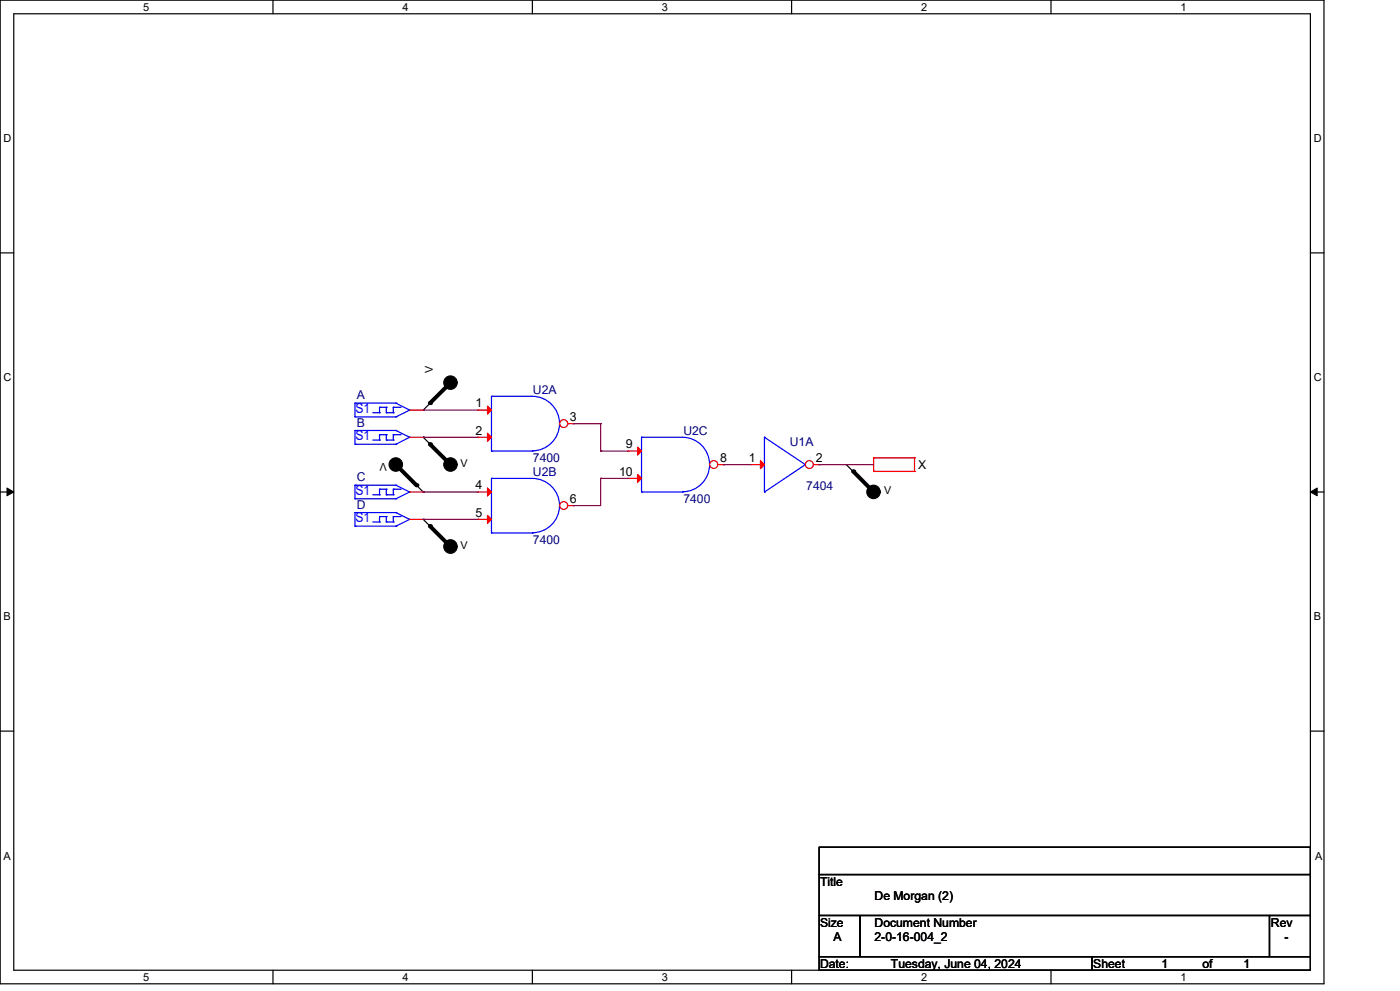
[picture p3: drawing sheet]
<svg xmlns="http://www.w3.org/2000/svg" width="297mm" height="210mm" viewBox="0 0 297 210" stroke-linecap="round" stroke-linejoin="round" font-family="sans-serif">
<g fill="none" stroke="#000" stroke-width=".25">
<path d="M0 0h280.6v208.4h-280.6zM2.9 2.9h274.8v202.6h-274.8zM57.8 0v2.9M112.8 0v2.9M167.8 0v2.9M222.7 0v2.9M0 53.6h2.9M277.7 53.6h2.9M83.9 98.4l5.8 5.8M89.7 86.9h.1M89.7 92.6h.1M89.7 92.6l5.8 5.8"/>
<path d="M95.5 81.1l-5.8 5.8M179.3 98.4h.1M179.3 98.4l5.8 5.8M0 104.2h2.9M89.7 104.2h.1M89.7 110h.1M89.7 110l5.8 5.8M277.7 104.2h2.9M0 154.9h2.9M277.7 154.9h2.9M173.6 179.4h104.1v5.8h-104.1zM173.6 185.2h104.1v8.7h-104.1z"/>
<path d="M173.6 193.9h8.7v8.7h-8.7zM182.3 193.9h86.7v8.7h-86.7zM269 193.9h8.7v8.7h-8.7zM57.8 205.5v2.9M112.8 205.5v2.9M167.8 205.5v2.9M173.6 202.6h57.8v2.9h-57.8zM222.7 205.5v2.9M231.4 202.6h46.3v2.9h-46.3z"/>
</g>
<path d="M1.5 103.4l1.4 .8-1.4 .8zM277.7 104.2l1.4-.8v1.6z" fill="#000" stroke="#000" stroke-width=".21"/>
<g fill="none" stroke="#f00" stroke-width=".25">
<path d="M86.8 86.9h2.9M89.7 86.9h.1M159.1 98.4h.1M159.1 98.4h2.9M185.1 99.9h.1M185.1 97h.1M185.1 97h8.7M185.1 99.9h8.7M185.1 97v2.9M193.8 97h.1M193.8 99.9h.1M193.8 97v2.9"/>
<path d="M86.8 110h2.9M86.8 104.2h2.9M89.7 110h.1M89.7 104.2h.1"/>
</g>
<g fill="#000" stroke="#000" stroke-width=".25">
<circle cx="83.9" cy="98.4" r="1.42"/>
<circle cx="95.5" cy="98.4" r="1.42"/>
<circle cx="95.5" cy="81" r="1.42"/>
<circle cx="95.5" cy="115.8" r="1.43"/>
<circle cx="185.1" cy="104.2" r="1.42"/>
</g>
<path d="M83.9 98.4l4.4 4.4M91.1 94.1l4.4 4.3M95.5 81.1l-4.4 4.3M180.8 99.9l4.3 4.3M91.1 111.4l4.4 4.4" fill="none" stroke="#000" stroke-width=".85"/>
<g fill="#000">
<circle cx="91.1" cy="85.4" r=".42"/>
<circle cx="91.1" cy="94.1" r=".42"/>
<circle cx="180.8" cy="99.9" r=".42"/>
<circle cx="88.3" cy="102.8" r=".42"/>
<circle cx="91.1" cy="111.4" r=".42"/>
</g>
<g fill="none" stroke="#00f" stroke-width=".25">
<path d="M75.2 85.4h.1M75.2 88.3h.1M75.2 85.4v2.9M75.2 88.3h8.7M75.2 85.4h8.7M79 87.4h1.4M80.4 86.3h.1M80.4 87.4h.1M80.4 86.3v1.1M80.4 86.3h1.5M81.9 86.3h.1M81.9 87.4h.1"/>
<path d="M81.9 86.3v1.1M81.9 87.4h1.4M83.3 87.4h.1M83.3 86.3h.1M83.3 86.3v1.1M83.3 86.3h1.5M83.9 88.3h.1M83.9 85.4h.1M83.9 85.4l2.9 1.5M84.8 86.3h.1M86.8 86.9h.1M86.8 86.9l-2.9 1.4"/>
<path d="M162 92.6h.1M162 92.6v11.6M162 92.6l8.7 5.8M170.7 98.4h.1M170.7 98.4l-8.7 5.8M75.2 108.6h.1M75.2 111.4h.1M75.2 102.8h.1M75.2 105.6h.1M75.2 111.4h8.7M75.2 108.6h8.7M75.2 102.8v2.8"/>
<path d="M75.2 108.6v2.8M75.2 105.6h8.7M75.2 102.8h8.7M79 110.6h1.4M79 104.8h1.4M80.4 109.4h.1M80.4 110.6h.1M80.4 103.6h.1M80.4 104.8h.1M80.4 103.6v1.2M80.4 109.4v1.2M80.4 109.4h1.5"/>
<path d="M80.4 103.6h1.5M81.9 109.4h.1M81.9 110.6h.1M81.9 103.6h.1M81.9 104.8h.1M81.9 110.6h1.4M81.9 103.6v1.2M81.9 109.4v1.2M81.9 104.8h1.4M83.3 110.6h.1M83.3 109.4h.1M83.3 104.8h.1"/>
<path d="M83.3 103.6h.1M83.3 109.4h1.5M83.3 103.6v1.2M83.3 109.4v1.2M83.3 103.6h1.5M83.9 111.4h.1M83.9 108.6h.1M83.9 105.6h.1M83.9 102.8h.1M83.9 108.6l2.9 1.4M83.9 102.8l2.9 1.4M84.8 109.4h.1"/>
<path d="M84.8 103.6h.1M86.8 110h.1M86.8 104.2h.1M86.8 110l-2.9 1.4M86.8 104.2l-2.9 1.4M162 104.2h.1"/>
</g>
<path d="M161.2 97.6l.8 .8-.8 .9z" fill="#f00" stroke="#f00" stroke-width=".25"/>
<circle cx="171.5" cy="98.4" r=".84" fill="#fff" stroke="#f00" stroke-width=".25"/>
<path d="M86.8 92.6h2.9M89.7 92.6h.1M133.1 95.5h.1M133.1 95.5h2.9M172.4 98.4h1.2M173.6 98.4h.1M133.1 101.3h.1M133.1 101.3h2.9" fill="none" stroke="#f00" stroke-width=".25"/>
<g fill="none" stroke="#00f" stroke-width=".25">
<path d="M75.2 91.2h.1M75.2 94.1h.1M75.2 94.1h8.7M75.2 91.2h8.7M75.2 91.2v2.9M79 93.2h1.4M80.4 92.1h.1M80.4 93.2h.1M80.4 92.1v1.1M80.4 92.1h1.5M81.9 92.1h.1M81.9 93.2h.1"/>
<path d="M81.9 93.2h1.4M81.9 92.1v1.1M83.3 93.2h.1M83.3 92.1h.1M83.3 92.1h1.5M83.3 92.1v1.1M83.9 94.1h.1M83.9 91.2h.1M83.9 91.2l2.9 1.4M84.8 92.1h.1M86.8 92.6h.1M86.8 92.6l-2.9 1.5"/>
<path d="M136 92.6h8.7a5.8 5.8 0 0 1 5.7 5.8 5.8 5.8 0 0 1-5.7 5.8M136 92.6h.1M136 92.6v11.6M136 104.2h.1M136 104.2h8.7M144.7 104.2h.1"/>
</g>
<g fill="#f00" stroke="#f00" stroke-width=".25">
<path d="M135.1 94.7l.9 .8-.9 .9z"/>
<path d="M135.1 100.5l.9 .8-.9 .9z"/>
</g>
<circle cx="151.3" cy="98.4" r=".84" fill="#fff" stroke="#f00" stroke-width=".25"/>
<path d="M152.1 98.4h1.2M153.3 98.4h.1M101.3 104.2h.1M101.3 110h.1M101.3 104.2h2.9M101.3 110h2.9" fill="none" stroke="#f00" stroke-width=".25"/>
<path d="M104.2 112.9h.1M104.2 101.3h8.6a5.8 5.8 0 0 1 5.8 5.8 5.8 5.8 0 0 1-5.8 5.7M104.2 101.3h.1M104.2 101.3v11.6M104.2 112.9h8.6M112.8 112.9h.1" fill="none" stroke="#00f" stroke-width=".25"/>
<g fill="#f00" stroke="#f00" stroke-width=".25">
<path d="M103.3 103.4l.9 .8-.9 .9z"/>
<path d="M103.3 109.2l.9 .8-.9 .9z"/>
</g>
<circle cx="119.5" cy="107.1" r=".84" fill="#fff" stroke="#f00" stroke-width=".25"/>
<path d="M101.3 86.9h.1M101.3 92.6h.1M101.3 86.9h2.9M101.3 92.6h2.9M120.3 107.1h1.2M121.5 107.1h.1" fill="none" stroke="#f00" stroke-width=".25"/>
<path d="M104.2 95.5h.1M104.2 83.9h8.6a5.8 5.8 0 0 1 5.8 5.8 5.8 5.8 0 0 1-5.8 5.8M104.2 83.9h.1M104.2 83.9v11.6M104.2 95.5h8.6M112.8 95.5h.1" fill="none" stroke="#00f" stroke-width=".25"/>
<g fill="#f00" stroke="#f00" stroke-width=".25">
<path d="M103.3 86l.9 .9-.9 .8z"/>
<path d="M103.3 91.8l.9 .8-.9 .9z"/>
</g>
<circle cx="119.5" cy="89.7" r=".84" fill="#fff" stroke="#f00" stroke-width=".25"/>
<path d="M120.3 89.7h1.2M121.5 89.7h.1" fill="none" stroke="#f00" stroke-width=".25"/>
<g fill="none" stroke="#800040" stroke-width=".25">
<path d="M89.7 86.9h.1M89.7 92.6h.1M89.7 86.9h11.6M89.7 92.6h11.6M121.5 89.7h.1M121.5 89.7h5.8M127.3 89.7h.1M127.3 95.5h.1M127.3 89.7v5.8M127.3 95.5h5.8M153.3 98.4h.1M153.3 98.4h5.8"/>
<path d="M173.6 98.4h.1M173.6 98.4h11.5M89.7 104.2h.1M89.7 110h.1M89.7 104.2h11.6M89.7 110h11.6M121.5 107.1h.1M127.3 101.3h.1M127.3 101.3v5.8h-5.8M127.3 101.3h5.8"/>
</g>
<g font-size="2.9" fill="#00f">
<text x="75.3" y="87.5">S1</text>
<text x="75.3" y="93.3">S1</text>
<text x="75.3" y="104.8">S1</text>
<text x="75.3" y="110.6">S1</text>
</g>
<g font-size="2.6" fill="#000080">
<text x="112.9" y="83.4">U2A</text>
<text x="75.6" y="84.6">A</text>
<text x="75.6" y="90.4">B</text>
<text x="144.8" y="92.1">U2C</text>
<text x="167.4" y="94.4">U1A</text>
<text x="75.6" y="102">C</text>
<text x="112.9" y="100.8">U2B</text>
<text x="112.9" y="97.9">7400</text>
<text x="75.6" y="107.7">D</text>
<text x="144.8" y="106.6">7400</text>
<text x="170.9" y="103.7">7404</text>
<text x="112.9" y="115.3">7400</text>
</g>
<g font-size="2.6">
<text x="100.8" y="86.3">1</text>
<text x="120.8" y="89.2">3</text>
<text x="100.8" y="92">2</text>
<text x="132.6" y="95">9</text>
<text x="131.2" y="100.8">10</text>
<text x="152.6" y="97.8">8</text>
<text x="158.7" y="97.8">1</text>
<text x="172.9" y="97.8">2</text>
<text x="194.6" y="99.4">X</text>
<text x="100.8" y="103.6">4</text>
<text x="120.8" y="106.5">6</text>
<text x="100.8" y="109.4">5</text>
<text x="173.8" y="187.7">Title</text>
<text x="185.3" y="190.6">De Morgan (2)</text>
<text x="173.8" y="196.3">Size</text>
<text x="185.3" y="196.3">Document Number</text>
<text x="269.3" y="196.3">Rev</text>
<text x="176.7" y="199.3">A</text>
<text x="185.3" y="199.3">2-0-16-004_2</text>
<text x="272.2" y="199.3">-</text>
<text x="173.8" y="205.1">Date:</text>
<text x="188.8" y="205.1">Tuesday, June 04, 2024</text>
<text x="231.7" y="205.1">Sheet</text>
<text x="246.2" y="205.1">1</text>
<text x="254.8" y="205.1">of</text>
<text x="263.5" y="205.1">1</text>
</g>
<g font-size="2.3">
<text x="30.4" y="2.2">5</text>
<text x="85.3" y="2.2">4</text>
<text x="140.3" y="2.2">3</text>
<text x="195.2" y="2.2">2</text>
<text x="250.2" y="2.2">1</text>
<text x=".8" y="30.1">D</text>
<text x="278.4" y="30.1">D</text>
<text x=".8" y="80.8">C</text>
<text x="91.7" y="79.1" transform="rotate(-90 91.7 79.1)">V</text>
<text x="278.4" y="80.8">C</text>
<text x="82" y="98.1" transform="rotate(180 82 98.1)">V</text>
<text x="97.6" y="98.8">V</text>
<text x="187.4" y="104.6">V</text>
<text x="97.6" y="116.2">V</text>
<text x=".8" y="131.4">B</text>
<text x="278.4" y="131.4">B</text>
<text x=".8" y="182.2">A</text>
<text x="278.7" y="182.2">A</text>
<text x="30.4" y="207.7">5</text>
<text x="85.3" y="207.7">4</text>
<text x="140.3" y="207.7">3</text>
<text x="195.2" y="207.7">2</text>
<text x="250.2" y="207.7">1</text>
</g>
</svg>
